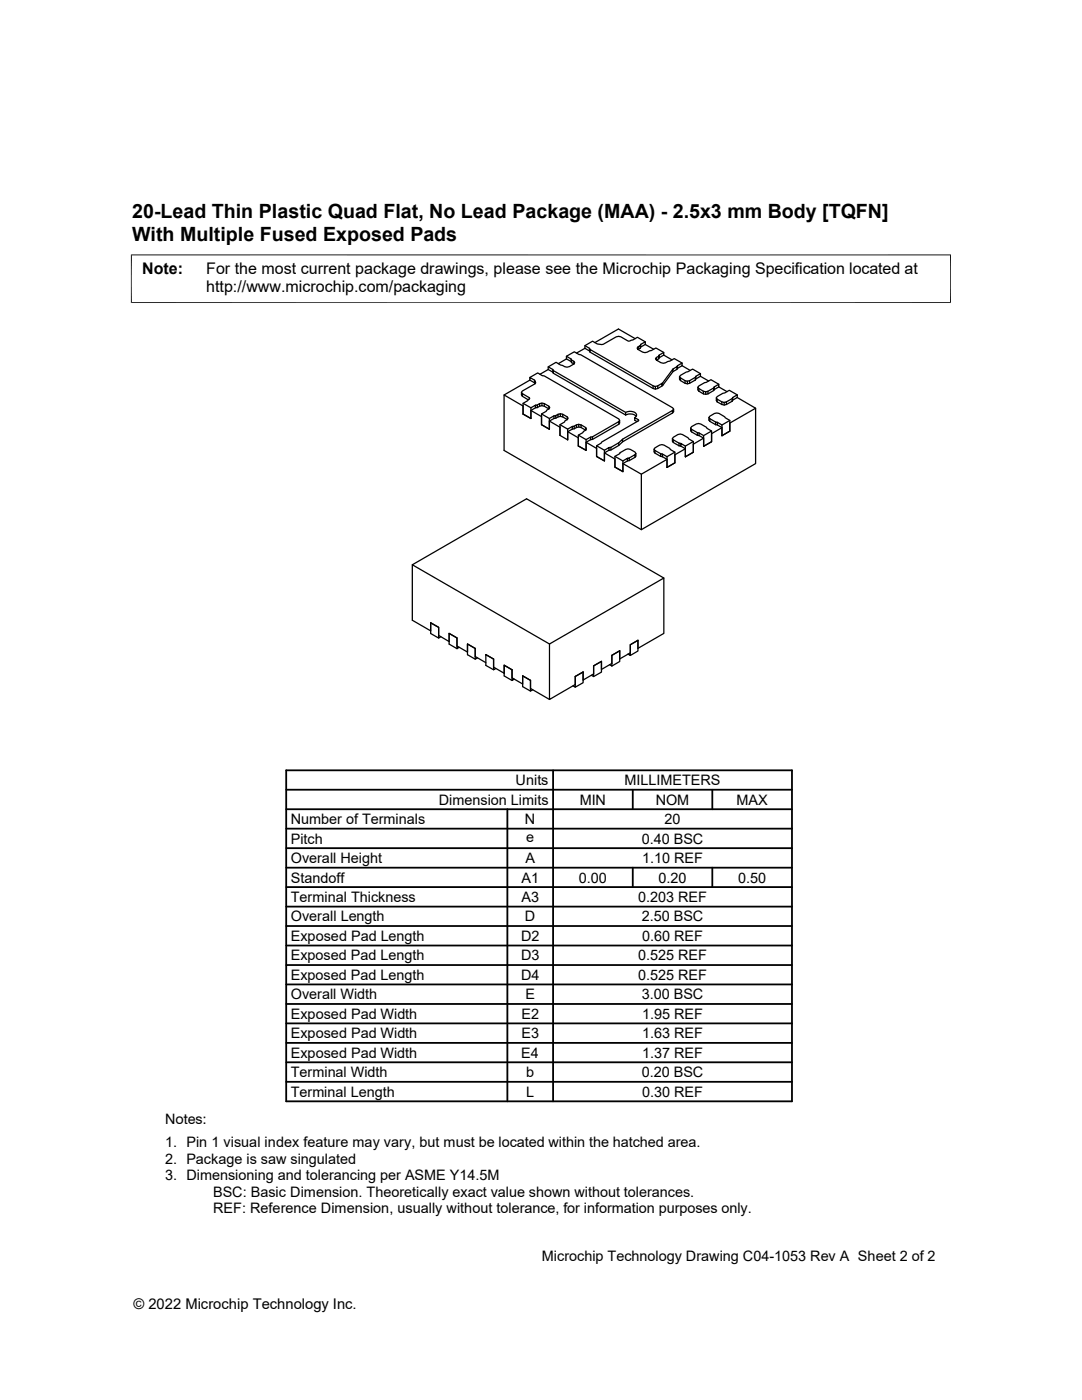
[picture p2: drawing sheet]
<svg xmlns="http://www.w3.org/2000/svg" width="216mm" height="279mm" viewBox="0 0 216 279" stroke-linecap="round" stroke-linejoin="round" font-family="sans-serif">
<g fill="none" stroke="#000" stroke-width=".25">
<path d="M100.6 78.8l3.8 2.2v1.6M104.1 78.3l.1 .3v.5M104.2 78.6l1.4 .8v.2M105.6 79.4l.1 .1-.4 .5-.9 .5v2.1M105.7 75.3l1.6-.9 .9 .6h.4l14.9 8.6 .1 .3M105.7 75.9v-.6l1 .6M105.7 75.9l-5.1 2.9v11.1l27.4 15.8M105.7 75.9l1 .5v.2M106.7 76.4v-.5l.2 .5-.1 .2-2.6 1.4-.1 .3v.5l.1 .3 1.2 .7M109.4 73.2l.9 .5v.6M109.4 73.7l-1.7 1M109.4 73.7l.9 .6 .1 .2 14.4 8.3"/>
<path d="M110.3 73.7l.1 .8M110.4 74l14.4 8.3v.5M113 71.1l1 .5v.6M113 71.6v-.5l1.6-.9 .9 .5 .4 .1 18.3 10.6 .2 .2M113 71.6l-1.6 1M113 71.6l1.5 1v-.5l-.5-.3M114 71.6v.8M114.5 72.1l.2 .3a1.81 1.81 0 0 1-2 .8l-1.7-.9-1.6 .9v.5M116.7 69.5l-1.7 1M116.7 69.5l.9 .5 .1 .3 12.6 7.2a1.88 1.88 0 0 0 1.9-.6l2.1-2.7 1.8-1.2M116.7 69l.9 .5M117.7 69.7l-.1-.2v.5"/>
<path d="M117.7 70.3v-.6l12.6 7.3v.5M126.7 67.6l-3.3-1.9-4.7 2.7M127.3 69.2l.5-.2v.5M127.8 69v-.3v.6M127.8 68.7l1-.5v.5M128.8 68.7l1.6 1M128.8 68.7l-1.5 1v-.5l-.2 .3a1.85 1.85 0 0 0 2.1 .8l1.7-.9 1.5 .9M128.8 68.2l-1.6-.9-.9 .5-.8 .3-2.1-1-.4 .1-2.9 1.6-.9-.2-1-.5-1.5 .9v.5M130.3 77l.5 .1v.6M130.8 77.1l.5-.1v.5M131 71.3l.4-.2v.5M131.3 77l.8-.5v.5"/>
<path d="M131.4 71.1l.1-.2v.5M131.5 70.9l.9-.6v.6M132.1 76.5l.1-.1v.5M132.4 70.9l1.7 .9M132.4 70.9l-1.4 1v-.6l-.2 .3a1.85 1.85 0 0 0 2 .8l1.7-.8 1.6 .9M134.3 74.2v-.6l-2.1 2.8M134.3 73.6l.8-.4v.5M135.1 73.2l.1-.2v.5M135.2 73l.9-.5v.5M135.6 75.2l.2 .2v.5M135.8 75.4l.9 .6v.5M136.1 73l1.6 .9"/>
<path d="M136.7 76l.5 .1v.5M137.2 76.1l.4-.1v.5M138.7 75.3l-1.1 .7M138.7 75.8l-1.5 .8-.5-.1-.9-.6M138.9 75.1l-.2 .7M139.3 77.3l.1 .2v.6M139.4 77.5l1 .6v.5M139.8 74.6l-1.6-.9-2.4 1.2-.2 .3v.5l.2 .2M139.8 75.1v-.5l-.9 .5v.5M139.8 75.1l-.9 .5-.2 .2M139.8 75.1l1.6 .9M140.4 78.1l.4 .1v.5"/>
<path d="M140.8 78.2l.5-.1v.5M142.4 77.4l-1.1 .7M142.4 77.9l-1.1 .7-.5 .1-.4-.1-1-.5M142.5 77.2l-.1 .7M142.9 79.4l.2 .3v.5M143.1 79.7l.9 .5v.5M143.4 76.7l-1.5-.9-2.5 1.2-.1 .3v.5l.1 .3M143.4 77.2v-.5l-.9 .5v.5M143.4 77.2l-1 .7M143.4 77.2l1.7 1M146.1 79.5l-1.2 .7M146.2 79.3l-.1 .8"/>
<path d="M147.1 78.8l-1.6-.9-2.4 1.2-.2 .3v.5l.2 .3M147.1 79.3v-.5l-.9 .5v.6M147.1 79.3l3.7 2.2M147.1 79.3l-.9 .6-.1 .2M104.4 80.5l1.5 .9M105.9 81.9l2.2 1.2v1.7M106.8 80.9l.4-.1v.5M106.8 81.4v-.5l-.9 .5v2.1l-1.5-.9M107.2 80.8l.5-.3v.6M107.7 80.5h.4v.5M108.1 82.6l1.5 .9M108.1 80.5h.5v.6"/>
<path d="M108.6 80.5l.9 .6v.5l-1.4-.6-1.3 .4-.9 .5v1.6l-1.5-.9M109.5 81.1l.2 .2-.2 .3-1.4 1v2.2M109.6 84l2.1 1.3v1.6M110.5 83l.4-.1v.6M110.5 83.5v-.5l-.9 .5v2.2l-1.5-.9M110.9 82.9l.5-.2v.5M111.4 82.7l.4-.1v.5M111.7 84.8l1.6 .8M111.8 82.6l.5 .1v.5M111.8 83.1l-1.3 .4-.9 .5v1.7l-1.5-.9M112.3 82.7l.9 .5v.5l-1.4-.6M113.2 83.2l.2 .3-.2 .2-1.5 1.1v2.1"/>
<path d="M113.3 87.8h.1M113.3 86.1l2.1 1.3v1.6M114.2 85.1l-.9 .5v2.2l-1.6-.9M114.6 85l.4-.2v.5M114.6 85.6v-.6l-.4 .1v.5M115 84.8l.5-.1v.5M115.4 86.8l1.5 .9M115.5 84.7l.5 .1v.5M116 84.8l.9 .5v.6l-1.4-.7-1.3 .4-.9 .5v1.7M116.9 85.3l.1 .3-.1 .3-1.5 .9v2.2M116.9 88.3l2.1 1.2v1.6l1.6 .9v-1.6l.9-.5M117.9 87.2h.3v.5"/>
<path d="M117.9 87.7v-.5l-1 .5v2.2l-1.5-.9M117.9 87.7l-1 .6v1.6l-1.5-.9M119 89l1.6 .9M120.6 90.4l2.1 1.2v1.6l1.6 .9v-1.6l2.4-1.2 .2-.3v-.5l-.2 .2M121.9 89.3h-.4M122.7 91.1l1.6 .9M123.5 88.4l-1.6 .9v.5M123.5 84.7v-.6l-5.3 3.1M123.5 84.1l.1-.2-.1 .8-5.3 3h-.3M124.2 88.2v-.5l-.7 .7v.5M124.3 92.5l3.7 2.1M124.9 82.8a1.76 1.76 0 0 1 2 .3"/>
<path d="M124.9 82.3a1.52 1.52 0 0 1 2.1 .5l-.4 .6M125.2 91.5l.4-.1v.5M126.7 91.3v-.6l-1.1 .7M126.9 90.5a1.82 1.82 0 0 0-2-.8l-2.2 1.4v2.1l1.6 .9v-2.1l.9-.5v.5M127.4 84v-.2l-.7-.4v.5l.4 .2M127.4 83.8l.1 .1-.2 .1-7.2 4.2-.1 .2-1 .6v2.1l1.6 .9v-2.1l.9-.6v.6M130.5 89.6l.2 .3v.5M130.7 89.9l1.1 .7M131.8 91.1h.4M131.8 91.1l-1.1-.7-.2-.2v-.6l.2-.2 .9-.6 .5-.1 .4 .1 2.2 1.4v2.2l-1.6 .9M132.2 90.6h-.4v.5M132.2 91.1v-.5l.9 .5v2.2"/>
<path d="M132.2 91.1l.9 .6v1.6M134.2 87.5l.1 .3v.5M134.2 82.4v-.5l-10 5.8M134.2 81.9l.2-.3v.6l-.2 .2-10 5.8-.7 .7-1.6 .9-.4 .1M134.3 87.8l1.2 .6M134.7 90.2l-1.6 .9M135.5 89h.3M135.5 89l-1.2-.7-.1-.2v-.6l.1-.2 1-.6 .4-.1 .5 .1 2.1 1.4v2.2l-1.5 .9M135.8 88.5l-.3-.1v.6M135.8 89v-.5l1 .5v2.2M135.8 89l1 .6v1.6M136.8 89.6l-2.1 1.2v1.6l-1.6 .9"/>
<path d="M137.8 85.4l.2 .3v.5M138 85.7l1.1 .6M138.3 88.1l-1.5 .9M139.1 86.9l1.3 .5v1.7M139.1 86.9l-1.1-.7-.2-.2v-.6a1.84 1.84 0 0 1 2-.8l2.2 1.4v2.2l-1.6 .9M139.5 86.4l-.4-.1v.6M139.5 86.9v-.5l.9 .5v2.2M140.4 87.4l-2.1 1.2v1.7l-1.5 .9M141.5 83.3l.1 .3v.5M141.6 83.6l1.2 .6M142 86l-1.6 .9M142.8 84.8l1.3 .5v1.7"/>
<path d="M142.8 84.8l-1.2-.7-.1-.3v-.5a1.86 1.86 0 0 1 2-.8l2.1 1.4v2.1l-1.5 1M143.2 84.3l-.4-.1v.6M143.2 84.8v-.5l.9 .5v2.2M144 80.2l.5 .1v.5M144.1 85.3l-2.1 1.3v1.6l-1.6 .9M144.1 87l1.5-1v-1.6l5.2-2.9v11l-22.8 13.2v-11.1l5.1-2.9M144.5 80.3l.4-.1v.5M145.6 83.9l-1.5 .9M146.1 80.1l-1.6 .7-1.4-.6M82.3 112.7l27.3 15.8M132.5 115.4l-27.4-15.9-22.8 13.2v11.1l3.6 2.1v-1.6l1.6 .9v1.6l2.1 1.2v-1.6l1.6 .9v1.6l2.1 1.2v-1.6l1.5 .9M88 127.1l-.5 .2v-2.1l-1.6-.9v2.1l1.6 .9"/>
<path d="M91.6 129.2l-.4 .3v-2.2l-1.6-.9v2.1l1.6 1M94.8 129.4v1.6l2.1 1.2M94.8 129.4l-1.5-.9v2.2l1.5 .9M94.8 129.4v2.2l.5-.3M97 130.6l1.5 .9M98.5 131.5v1.6l2.1 1.3v-1.6l1.6 .9M98.5 131.5l-1.6-.9v2.2l1.6 .9M98.5 131.5v2.2l.4-.3M102.2 133.7v1.6l2.1 1.2v-1.6l1.6 .9M102.2 133.7l-1.6-.9v2.1l1.6 .9M102.2 133.7v2.1l.4-.3M105.9 135.8v1.6l3.7 2.2"/>
<path d="M105.9 135.8l-1.6-.9v2.1l1.6 .9M105.9 135.8v2.1l.4-.2M114.8 135v2.1l-.5-.2M116.4 134.1l-1.6 .9M116.4 134.1v2.1l-1.6 .9M120 132l-1.6 .9v1.6l-2 1.2v-1.6M120 132v2.1l-1.6 .9M120 132l-1.6 .9v2.1l-.4-.2M123.7 129.9l-1.6 .9v1.6l-2.1 1.2v-1.6M123.7 129.9v1.6l2.1-1.2v-1.6l1.5-.9v1.6l5.2-3v-11l-22.9 13.1v11.1l5.2-3v-1.6M123.7 129.9v2.1l-1.6 .9M123.7 129.9l-1.6 .9v2.1l-.5-.2"/>
<path d="M125.3 130.5l.5 .3v-2.1l1.5-.9v2.1l-1.5 .9"/>
</g>
<g fill="none" stroke="#000" stroke-width=".36">
<path d="M57.1 157.6h100.9M57.1 153.7h100.9v66.1h-100.9zM110.4 153.7v66.1M126.3 157.6v3.9M142.1 157.6v3.9M57.1 173.2h100.9M57.1 169.3h100.9M57.1 165.4h100.9M57.1 161.5h100.9M57.1 177h100.9M101.2 161.5v58.3M126.3 173.2v3.8"/>
<path d="M142.1 173.2v3.8M57.1 184.8h100.9M57.1 180.9h100.9M57.1 188.7h100.9M57.1 192.6h100.9M57.1 196.5h100.9M57.1 215.9h100.9M57.1 200.4h100.9M57.1 204.2h100.9M57.1 208.1h100.9M57.1 212h100.9"/>
</g>
<path d="M26.1 50.9h163.7M26.2 50.8v9.7M189.7 50.8v9.7M26.1 60.4h163.7" fill="none" stroke="#000" stroke-width=".2"/>
<g font-size="3.9">
<text x="26.4" y="43.5">20-Lead Thin Plastic Quad Flat, No Lead Package (MAA) - 2.5x3 mm Body [TQFN]</text>
<text x="26.4" y="48">With Multiple Fused Exposed Pads</text>
</g>
<g font-size="3.2">
<text x="28.4" y="54.6">Note:</text>
<text x="41.1" y="58.3">http://www.microchip.com/packaging</text>
<text x="41.1" y="54.6">For the most current package drawings, please see the Microchip Packaging Specification located at</text>
</g>
<g font-size="2.9">
<text x="87.6" y="160.6">Dimension Limits</text>
<text x="102.9" y="156.7">Units</text>
<text x="115.7" y="160.6">MIN</text>
<text x="124.6" y="156.7">MILLIMETERS</text>
<text x="130.8" y="160.6">NOM</text>
<text x="147" y="160.6">MAX</text>
<text x="58" y="164.5">Number of Terminals</text>
<text x="104.8" y="164.5">N</text>
<text x="132.6" y="164.5">20</text>
<text x="58" y="172.2">Overall Height</text>
<text x="58" y="168.4">Pitch</text>
<text x="104.8" y="172.2">A</text>
<text x="105" y="168.1">e</text>
<text x="128" y="168.4">0.40 BSC</text>
<text x="128.1" y="172.2">1.10 REF</text>
<text x="58" y="176.1">Standoff</text>
<text x="104.1" y="176.1">A1</text>
<text x="115.5" y="176.1">0.00</text>
<text x="131.4" y="176.1">0.20</text>
<text x="147.3" y="176.1">0.50</text>
<text x="58" y="180">Terminal Thickness</text>
<text x="58" y="183.9">Overall Length</text>
<text x="104.1" y="180">A3</text>
<text x="104.8" y="183.9">D</text>
<text x="127.3" y="180">0.203 REF</text>
<text x="128" y="183.9">2.50 BSC</text>
<text x="58" y="187.8">Exposed Pad Length</text>
<text x="58" y="191.7">Exposed Pad Length</text>
<text x="104" y="191.7">D3</text>
<text x="104" y="187.8">D2</text>
<text x="127.3" y="191.7">0.525 REF</text>
<text x="128.1" y="187.8">0.60 REF</text>
<text x="58" y="195.6">Exposed Pad Length</text>
<text x="104" y="195.6">D4</text>
<text x="127.3" y="195.6">0.525 REF</text>
<text x="58" y="199.5">Overall Width</text>
<text x="58" y="203.3">Exposed Pad Width</text>
<text x="104" y="203.3">E2</text>
<text x="104.8" y="199.5">E</text>
<text x="128" y="199.5">3.00 BSC</text>
<text x="128.1" y="203.3">1.95 REF</text>
<text x="58" y="207.2">Exposed Pad Width</text>
<text x="104" y="207.2">E3</text>
<text x="128.1" y="207.2">1.63 REF</text>
<text x="58" y="215">Terminal Width</text>
<text x="58" y="211.1">Exposed Pad Width</text>
<text x="104" y="211.1">E4</text>
<text x="105" y="215">b</text>
<text x="128" y="215">0.20 BSC</text>
<text x="128.1" y="211.1">1.37 REF</text>
<text x="58" y="218.9">Terminal Length</text>
<text x="105" y="218.9">L</text>
<text x="128.1" y="218.9">0.30 REF</text>
<text x="32.9" y="224.3">Notes:</text>
<text x="32.9" y="228.9">1. Pin 1 visual index feature may vary, but must be located within the hatched area.</text>
<text x="32.9" y="232.2">2. Package is saw singulated</text>
<text x="32.9" y="235.5">3. Dimensioning and tolerancing per ASME Y14.5M</text>
<text x="42.5" y="238.8">BSC: Basic Dimension. Theoretically exact value shown without tolerances.</text>
<text x="42.5" y="242.2">REF: Reference Dimension, usually without tolerance, for information purposes only.</text>
<text x="108.1" y="251.7">Microchip Technology Drawing C04-1053 Rev A Sheet 2 of 2</text>
<text x="26.6" y="261.3">© 2022 Microchip Technology Inc.</text>
</g>
</svg>
